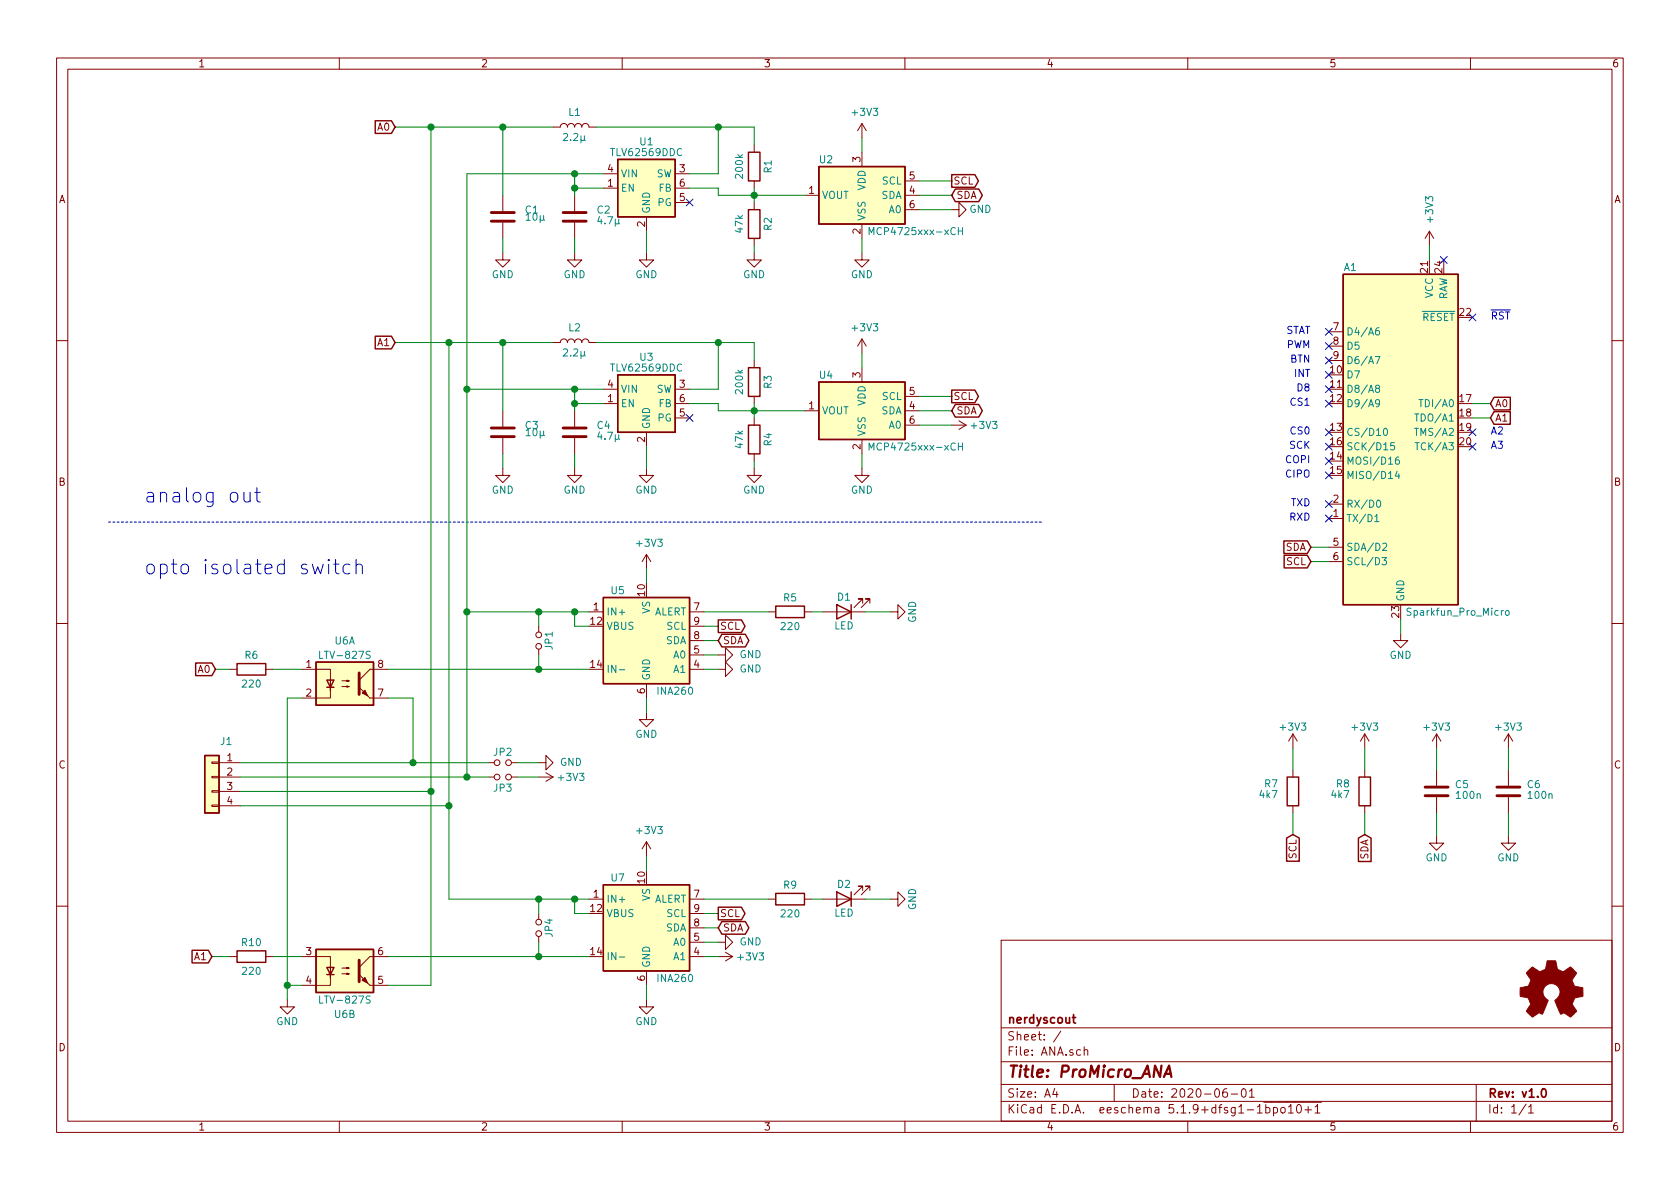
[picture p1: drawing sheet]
EESchema Schematic File Version 4
EELAYER 30 0
EELAYER END
$Descr A4 11693 8268
encoding utf-8
Sheet 1 1
Title "ProMicro_ANA"
Date "2020-06-01"
Rev "v1.0"
Comp "nerdyscout"
Comment1 ""
Comment2 ""
Comment3 ""
Comment4 ""
$EndDescr
$Comp
L Isolator:LTV-827S U6
U 1 1
P 2400 4750
F 0 "U6" H 2400 5050 50  0000 C CNN
F 1 "LTV-827S" H 2400 4950 50  0000 C CNN
F 2 "Package_DIP:SMDIP-8_W9.53mm" H 2400 4450 50  0001 C CNN
F 3 "http://www.us.liteon.com/downloads/LTV-817-827-847.PDF" H 1600 5300 50  0001 C CNN
	1    2400 4750
	1    0    0    -1  
$EndComp
$Comp
L Isolator:LTV-827S U6
U 2 1
P 2400 6750
F 0 "U6" H 2400 6450 50  0000 C CNN
F 1 "LTV-827S" H 2400 6550 50  0000 C CNN
F 2 "Package_DIP:SMDIP-8_W9.53mm" H 2400 6450 50  0001 C CNN
F 3 "http://www.us.liteon.com/downloads/LTV-817-827-847.PDF" H 1600 7300 50  0001 C CNN
	2    2400 6750
	1    0    0    -1  
$EndComp
$Comp
L Sensor:INA260 U7
U 1 1
P 4500 6450
F 0 "U7" H 4300 6800 50  0000 C CNN
F 1 "INA260" H 4700 6100 50  0000 C CNN
F 2 "Package_SO:TSSOP-16_4.4x5mm_P0.65mm" H 4500 5850 50  0001 C CNN
F 3 "http://www.ti.com/lit/ds/symlink/ina260.pdf" H 4500 6350 50  0001 C CNN
	1    4500 6450
	1    0    0    -1  
$EndComp
$Comp
L Sensor:INA260 U5
U 1 1
P 4500 4450
F 0 "U5" H 4300 4800 50  0000 C CNN
F 1 "INA260" H 4700 4100 50  0000 C CNN
F 2 "Package_SO:TSSOP-16_4.4x5mm_P0.65mm" H 4500 3850 50  0001 C CNN
F 3 "http://www.ti.com/lit/ds/symlink/ina260.pdf" H 4500 4350 50  0001 C CNN
	1    4500 4450
	1    0    0    -1  
$EndComp
$Comp
L power:GND #PWR021
U 1 1
P 4500 4950
F 0 "#PWR021" H 4500 4700 50  0001 C CNN
F 1 "GND" H 4500 4800 50  0000 C CNN
F 2 "" H 4500 4950 50  0001 C CNN
F 3 "" H 4500 4950 50  0001 C CNN
	1    4500 4950
	1    0    0    -1  
$EndComp
$Comp
L power:GND #PWR035
U 1 1
P 4500 6950
F 0 "#PWR035" H 4500 6700 50  0001 C CNN
F 1 "GND" H 4500 6800 50  0000 C CNN
F 2 "" H 4500 6950 50  0001 C CNN
F 3 "" H 4500 6950 50  0001 C CNN
	1    4500 6950
	1    0    0    -1  
$EndComp
$Comp
L power:+3V3 #PWR030
U 1 1
P 4500 5950
F 0 "#PWR030" H 4500 5800 50  0001 C CNN
F 1 "+3V3" H 4520 6130 50  0000 C CNN
F 2 "" H 4500 5950 50  0001 C CNN
F 3 "" H 4500 5950 50  0001 C CNN
	1    4500 5950
	1    0    0    -1  
$EndComp
Wire Wire Line
	4500 6050 4500 5950
Wire Wire Line
	4500 6950 4500 6850
Wire Wire Line
	4500 4950 4500 4850
Wire Wire Line
	4500 4050 4500 3950
$Comp
L Connector_Generic:Conn_01x04 J1
U 1 1
P 1475 5400
F 0 "J1" H 1375 5650 50  0000 C CNN
F 1 "Conn_01x04" H 1375 5650 50  0001 C CNN
F 2 "TerminalBlock_Phoenix:TerminalBlock_Phoenix_MPT-0,5-4-2.54_1x04_P2.54mm_Horizontal" H 1475 5400 50  0001 C CNN
F 3 "~" H 1475 5400 50  0001 C CNN
	1    1475 5400
	-1   0    0    -1  
$EndComp
Wire Wire Line
	4100 6650 3750 6650
Wire Wire Line
	4100 4650 3750 4650
Wire Wire Line
	4100 4250 4000 4250
Wire Wire Line
	2700 4850 2875 4850
Wire Wire Line
	2875 5300 1675 5300
Wire Wire Line
	2875 4850 2875 5300
Wire Wire Line
	1675 5600 3125 5600
Wire Wire Line
	3250 5400 3250 4250
Wire Wire Line
	1675 5400 3250 5400
Connection ~ 3750 6650
Connection ~ 3750 6250
Wire Wire Line
	3750 6250 4000 6250
Connection ~ 3750 4650
Connection ~ 3750 4250
Text GLabel 5000 4350 2    50   Output ~ 0
SCL
Text GLabel 5000 4450 2    50   BiDi ~ 0
SDA
Wire Wire Line
	5000 4450 4900 4450
Wire Wire Line
	4900 4350 5000 4350
Text GLabel 5000 6350 2    50   Output ~ 0
SCL
Text GLabel 5000 6450 2    50   BiDi ~ 0
SDA
Wire Wire Line
	5000 6450 4900 6450
Wire Wire Line
	4900 6350 5000 6350
Wire Wire Line
	2100 4850 2000 4850
$Comp
L power:GND #PWR034
U 1 1
P 2000 6950
F 0 "#PWR034" H 2000 6700 50  0001 C CNN
F 1 "GND" H 2000 6800 50  0000 C CNN
F 2 "" H 2000 6950 50  0001 C CNN
F 3 "" H 2000 6950 50  0001 C CNN
	1    2000 6950
	1    0    0    -1  
$EndComp
Wire Wire Line
	2000 6950 2000 6850
Wire Wire Line
	2100 6850 2000 6850
Connection ~ 2000 6850
Wire Wire Line
	2000 6850 2000 4850
$Comp
L Device:R R6
U 1 1
P 1750 4650
F 0 "R6" V 1650 4650 50  0000 C CNN
F 1 "220" V 1850 4650 50  0000 C CNN
F 2 "Resistor_SMD:R_0603_1608Metric" V 1680 4650 50  0001 C CNN
F 3 "~" H 1750 4650 50  0001 C CNN
	1    1750 4650
	0    1    1    0   
$EndComp
Wire Wire Line
	1900 4650 2100 4650
$Comp
L Device:R R10
U 1 1
P 1750 6650
F 0 "R10" V 1650 6650 50  0000 C CNN
F 1 "220" V 1850 6650 50  0000 C CNN
F 2 "Resistor_SMD:R_0603_1608Metric" V 1680 6650 50  0001 C CNN
F 3 "~" H 1750 6650 50  0001 C CNN
	1    1750 6650
	0    1    1    0   
$EndComp
Wire Wire Line
	1900 6650 2100 6650
Text GLabel 1500 4650 0    50   Input ~ 0
A0
Wire Wire Line
	1500 4650 1600 4650
Text GLabel 1475 6650 0    50   Input ~ 0
A1
Wire Wire Line
	1475 6650 1600 6650
Wire Wire Line
	4100 4350 4000 4350
Wire Wire Line
	4000 4350 4000 4250
Connection ~ 4000 4250
Wire Wire Line
	4000 4250 3750 4250
Wire Wire Line
	4100 6350 4000 6350
Wire Wire Line
	4000 6350 4000 6250
Connection ~ 4000 6250
Wire Wire Line
	4000 6250 4100 6250
$Comp
L Device:R R5
U 1 1
P 5500 4250
F 0 "R5" V 5400 4250 50  0000 C CNN
F 1 "220" V 5600 4250 50  0000 C CNN
F 2 "Resistor_SMD:R_0603_1608Metric" V 5430 4250 50  0001 C CNN
F 3 "~" H 5500 4250 50  0001 C CNN
	1    5500 4250
	0    1    1    0   
$EndComp
$Comp
L Device:LED D1
U 1 1
P 5875 4250
F 0 "D1" H 5875 4150 50  0000 C CNN
F 1 "LED" H 5875 4350 50  0000 C CNN
F 2 "LED_SMD:LED_0603_1608Metric" H 5875 4250 50  0001 C CNN
F 3 "~" H 5875 4250 50  0001 C CNN
	1    5875 4250
	-1   0    0    1   
$EndComp
$Comp
L power:GND #PWR017
U 1 1
P 6200 4250
F 0 "#PWR017" H 6200 4000 50  0001 C CNN
F 1 "GND" H 6200 4100 50  0000 C CNN
F 2 "" H 6200 4250 50  0001 C CNN
F 3 "" H 6200 4250 50  0001 C CNN
	1    6200 4250
	0    -1   -1   0   
$EndComp
Wire Wire Line
	6200 4250 6025 4250
Wire Wire Line
	5725 4250 5650 4250
Wire Wire Line
	5350 4250 4900 4250
$Comp
L Device:R R9
U 1 1
P 5500 6250
F 0 "R9" V 5400 6250 50  0000 C CNN
F 1 "220" V 5600 6250 50  0000 C CNN
F 2 "Resistor_SMD:R_0603_1608Metric" V 5430 6250 50  0001 C CNN
F 3 "~" H 5500 6250 50  0001 C CNN
	1    5500 6250
	0    1    1    0   
$EndComp
$Comp
L Device:LED D2
U 1 1
P 5875 6250
F 0 "D2" H 5875 6150 50  0000 C CNN
F 1 "LED" H 5875 6350 50  0000 C CNN
F 2 "LED_SMD:LED_0603_1608Metric" H 5875 6250 50  0001 C CNN
F 3 "~" H 5875 6250 50  0001 C CNN
	1    5875 6250
	-1   0    0    1   
$EndComp
$Comp
L power:GND #PWR031
U 1 1
P 6200 6250
F 0 "#PWR031" H 6200 6000 50  0001 C CNN
F 1 "GND" H 6200 6100 50  0000 C CNN
F 2 "" H 6200 6250 50  0001 C CNN
F 3 "" H 6200 6250 50  0001 C CNN
	1    6200 6250
	0    -1   -1   0   
$EndComp
Wire Wire Line
	6200 6250 6025 6250
Wire Wire Line
	5725 6250 5650 6250
Wire Wire Line
	5350 6250 4900 6250
$Comp
L Regulator_Switching:TLV62569DDC U3
U 1 1
P 4500 2800
F 0 "U3" H 4500 3125 50  0000 C CNN
F 1 "TLV62569DDC" H 4500 3050 50  0000 C CNN
F 2 "Package_TO_SOT_SMD:SOT-23-6" H 4550 2550 50  0001 L CIN
F 3 "http://www.ti.com/lit/ds/symlink/tlv62569.pdf" H 4250 3250 50  0001 C CNN
	1    4500 2800
	1    0    0    -1  
$EndComp
$Comp
L power:GND #PWR013
U 1 1
P 4500 3250
F 0 "#PWR013" H 4500 3000 50  0001 C CNN
F 1 "GND" H 4500 3100 50  0000 C CNN
F 2 "" H 4500 3250 50  0001 C CNN
F 3 "" H 4500 3250 50  0001 C CNN
	1    4500 3250
	1    0    0    -1  
$EndComp
Wire Wire Line
	4200 2800 4000 2800
Wire Wire Line
	4000 2800 4000 2700
Wire Wire Line
	4000 2700 4200 2700
Connection ~ 4000 2700
Wire Wire Line
	3000 5500 1675 5500
Wire Wire Line
	2700 6850 3000 6850
Wire Wire Line
	3000 6850 3000 5500
Wire Wire Line
	3125 6250 3125 5600
Wire Wire Line
	4500 3250 4500 3100
NoConn ~ 4800 2900
$Comp
L Device:R R3
U 1 1
P 5250 2650
F 0 "R3" V 5150 2650 50  0000 C CNN
F 1 "200k" V 5350 2650 50  0000 C CNN
F 2 "Resistor_SMD:R_0603_1608Metric" V 5180 2650 50  0001 C CNN
F 3 "~" H 5250 2650 50  0001 C CNN
	1    5250 2650
	-1   0    0    1   
$EndComp
$Comp
L Device:R R4
U 1 1
P 5250 3050
F 0 "R4" V 5150 3050 50  0000 C CNN
F 1 "47k" V 5350 3050 50  0000 C CNN
F 2 "Resistor_SMD:R_0603_1608Metric" V 5180 3050 50  0001 C CNN
F 3 "~" H 5250 3050 50  0001 C CNN
	1    5250 3050
	-1   0    0    1   
$EndComp
$Comp
L power:GND #PWR014
U 1 1
P 5250 3250
F 0 "#PWR014" H 5250 3000 50  0001 C CNN
F 1 "GND" H 5250 3100 50  0000 C CNN
F 2 "" H 5250 3250 50  0001 C CNN
F 3 "" H 5250 3250 50  0001 C CNN
	1    5250 3250
	1    0    0    -1  
$EndComp
Wire Wire Line
	5250 3250 5250 3200
Wire Wire Line
	5250 2900 5250 2850
Wire Wire Line
	4800 2700 5000 2700
Wire Wire Line
	5000 2700 5000 2375
Wire Wire Line
	5000 2375 5250 2375
Wire Wire Line
	5250 2375 5250 2500
Wire Wire Line
	4800 2800 5000 2800
Wire Wire Line
	5000 2800 5000 2850
Wire Wire Line
	5000 2850 5250 2850
Connection ~ 5250 2850
Wire Wire Line
	5250 2850 5250 2800
Wire Wire Line
	3250 4250 3250 2700
Wire Wire Line
	3250 2700 4000 2700
Connection ~ 3250 4250
Wire Wire Line
	5250 2850 5600 2850
$Comp
L Regulator_Switching:TLV62569DDC U1
U 1 1
P 4500 1300
F 0 "U1" H 4500 1625 50  0000 C CNN
F 1 "TLV62569DDC" H 4500 1550 50  0000 C CNN
F 2 "Package_TO_SOT_SMD:SOT-23-6" H 4550 1050 50  0001 L CIN
F 3 "http://www.ti.com/lit/ds/symlink/tlv62569.pdf" H 4250 1750 50  0001 C CNN
	1    4500 1300
	1    0    0    -1  
$EndComp
$Comp
L power:GND #PWR06
U 1 1
P 4500 1750
F 0 "#PWR06" H 4500 1500 50  0001 C CNN
F 1 "GND" H 4500 1600 50  0000 C CNN
F 2 "" H 4500 1750 50  0001 C CNN
F 3 "" H 4500 1750 50  0001 C CNN
	1    4500 1750
	1    0    0    -1  
$EndComp
Wire Wire Line
	4200 1300 4000 1300
Wire Wire Line
	4000 1300 4000 1200
Wire Wire Line
	4000 1200 4200 1200
Connection ~ 4000 1200
Wire Wire Line
	4500 1750 4500 1600
NoConn ~ 4800 1400
$Comp
L Device:R R1
U 1 1
P 5250 1150
F 0 "R1" V 5150 1150 50  0000 C CNN
F 1 "200k" V 5350 1150 50  0000 C CNN
F 2 "Resistor_SMD:R_0603_1608Metric" V 5180 1150 50  0001 C CNN
F 3 "~" H 5250 1150 50  0001 C CNN
	1    5250 1150
	-1   0    0    1   
$EndComp
$Comp
L Device:R R2
U 1 1
P 5250 1550
F 0 "R2" V 5150 1550 50  0000 C CNN
F 1 "47k" V 5350 1550 50  0000 C CNN
F 2 "Resistor_SMD:R_0603_1608Metric" V 5180 1550 50  0001 C CNN
F 3 "~" H 5250 1550 50  0001 C CNN
	1    5250 1550
	-1   0    0    1   
$EndComp
$Comp
L power:GND #PWR07
U 1 1
P 5250 1750
F 0 "#PWR07" H 5250 1500 50  0001 C CNN
F 1 "GND" H 5250 1600 50  0000 C CNN
F 2 "" H 5250 1750 50  0001 C CNN
F 3 "" H 5250 1750 50  0001 C CNN
	1    5250 1750
	1    0    0    -1  
$EndComp
Wire Wire Line
	5250 1750 5250 1700
Wire Wire Line
	5250 1400 5250 1350
Wire Wire Line
	4800 1200 5000 1200
Wire Wire Line
	5000 1200 5000 875 
Wire Wire Line
	5000 875  5250 875 
Wire Wire Line
	5250 875  5250 1000
Wire Wire Line
	4800 1300 5000 1300
Wire Wire Line
	5000 1300 5000 1350
Wire Wire Line
	5000 1350 5250 1350
Connection ~ 5250 1350
Wire Wire Line
	5250 1350 5250 1300
Wire Wire Line
	5250 1350 5600 1350
$Comp
L ProMicro:MCP4725xxx-xCH U2
U 1 1
P 6000 1350
F 0 "U2" H 6250 1600 50  0000 C CNN
F 1 "MCP4725xxx-xCH" H 5625 1100 50  0000 C CNN
F 2 "Package_TO_SOT_SMD:SOT-23-6" H 6000 1100 50  0001 C CNN
F 3 "http://ww1.microchip.com/downloads/en/DeviceDoc/22039d.pdf" H 6000 1350 50  0001 C CNN
	1    6000 1350
	-1   0    0    -1  
$EndComp
$Comp
L power:GND #PWR08
U 1 1
P 6000 1750
F 0 "#PWR08" H 6000 1500 50  0001 C CNN
F 1 "GND" H 6000 1600 50  0000 C CNN
F 2 "" H 6000 1750 50  0001 C CNN
F 3 "" H 6000 1750 50  0001 C CNN
	1    6000 1750
	1    0    0    -1  
$EndComp
Wire Wire Line
	6000 1750 6000 1650
Text GLabel 6625 1350 2    50   BiDi ~ 0
SDA
Text GLabel 6625 1250 2    50   Output ~ 0
SCL
Wire Wire Line
	6625 1250 6400 1250
Wire Wire Line
	6400 1350 6625 1350
$Comp
L power:+3V3 #PWR01
U 1 1
P 6000 950
F 0 "#PWR01" H 6000 800 50  0001 C CNN
F 1 "+3V3" H 6020 1130 50  0000 C CNN
F 2 "" H 6000 950 50  0001 C CNN
F 3 "" H 6000 950 50  0001 C CNN
	1    6000 950 
	1    0    0    -1  
$EndComp
Wire Wire Line
	6000 950  6000 1050
$Comp
L ProMicro:MCP4725xxx-xCH U4
U 1 1
P 6000 2850
F 0 "U4" H 6250 3100 50  0000 C CNN
F 1 "MCP4725xxx-xCH" H 5625 2600 50  0000 C CNN
F 2 "Package_TO_SOT_SMD:SOT-23-6" H 6000 2600 50  0001 C CNN
F 3 "http://ww1.microchip.com/downloads/en/DeviceDoc/22039d.pdf" H 6000 2850 50  0001 C CNN
	1    6000 2850
	-1   0    0    -1  
$EndComp
$Comp
L power:GND #PWR015
U 1 1
P 6000 3250
F 0 "#PWR015" H 6000 3000 50  0001 C CNN
F 1 "GND" H 6000 3100 50  0000 C CNN
F 2 "" H 6000 3250 50  0001 C CNN
F 3 "" H 6000 3250 50  0001 C CNN
	1    6000 3250
	1    0    0    -1  
$EndComp
Wire Wire Line
	6000 3250 6000 3150
Text GLabel 6625 2850 2    50   BiDi ~ 0
SDA
Text GLabel 6625 2750 2    50   Output ~ 0
SCL
Wire Wire Line
	6625 2750 6400 2750
Wire Wire Line
	6400 2850 6625 2850
$Comp
L power:+3V3 #PWR09
U 1 1
P 6000 2450
F 0 "#PWR09" H 6000 2300 50  0001 C CNN
F 1 "+3V3" H 6020 2630 50  0000 C CNN
F 2 "" H 6000 2450 50  0001 C CNN
F 3 "" H 6000 2450 50  0001 C CNN
	1    6000 2450
	1    0    0    -1  
$EndComp
Wire Wire Line
	6000 2450 6000 2550
$Comp
L power:GND #PWR02
U 1 1
P 6625 1450
F 0 "#PWR02" H 6625 1200 50  0001 C CNN
F 1 "GND" V 6625 1250 50  0000 C CNN
F 2 "" H 6625 1450 50  0001 C CNN
F 3 "" H 6625 1450 50  0001 C CNN
	1    6625 1450
	0    -1   -1   0   
$EndComp
Wire Wire Line
	6625 1450 6400 1450
$Comp
L power:+3V3 #PWR010
U 1 1
P 6625 2950
F 0 "#PWR010" H 6625 2800 50  0001 C CNN
F 1 "+3V3" V 6625 3175 50  0000 C CNN
F 2 "" H 6625 2950 50  0001 C CNN
F 3 "" H 6625 2950 50  0001 C CNN
	1    6625 2950
	0    1    1    0   
$EndComp
Wire Wire Line
	6625 2950 6400 2950
Wire Notes Line
	7250 3625 750  3625
Wire Wire Line
	3250 2700 3250 1200
Connection ~ 3250 2700
Wire Wire Line
	3250 1200 4000 1200
Wire Wire Line
	3125 5600 3125 2375
Connection ~ 3125 5600
Wire Wire Line
	3000 5500 3000 875 
Connection ~ 3000 5500
$Comp
L Device:Jumper_NO_Small JP2
U 1 1
P 3500 5300
F 0 "JP2" H 3500 5375 50  0000 C CNN
F 1 "Jumper_NO_Small" H 3525 5400 50  0001 C CNN
F 2 "Jumper:SolderJumper-2_P1.3mm_Open_RoundedPad1.0x1.5mm" H 3500 5300 50  0001 C CNN
F 3 "~" H 3500 5300 50  0001 C CNN
	1    3500 5300
	1    0    0    -1  
$EndComp
$Comp
L Device:Jumper_NO_Small JP1
U 1 1
P 3750 4450
F 0 "JP1" H 3750 4525 50  0000 C CNN
F 1 "Jumper_NO_Small" H 3775 4550 50  0001 C CNN
F 2 "Jumper:SolderJumper-2_P1.3mm_Open_RoundedPad1.0x1.5mm" H 3750 4450 50  0001 C CNN
F 3 "~" H 3750 4450 50  0001 C CNN
	1    3750 4450
	0    1    1    0   
$EndComp
Wire Wire Line
	3750 4250 3750 4350
Wire Wire Line
	3750 4550 3750 4650
$Comp
L Device:Jumper_NO_Small JP4
U 1 1
P 3750 6450
F 0 "JP4" H 3750 6525 50  0000 C CNN
F 1 "Jumper_NO_Small" H 3775 6550 50  0001 C CNN
F 2 "Jumper:SolderJumper-2_P1.3mm_Open_RoundedPad1.0x1.5mm" H 3750 6450 50  0001 C CNN
F 3 "~" H 3750 6450 50  0001 C CNN
	1    3750 6450
	0    1    1    0   
$EndComp
Wire Wire Line
	3750 6250 3750 6350
Wire Wire Line
	3750 6550 3750 6650
Wire Wire Line
	3400 5300 2875 5300
Connection ~ 2875 5300
$Comp
L power:GND #PWR026
U 1 1
P 3750 5300
F 0 "#PWR026" H 3750 5050 50  0001 C CNN
F 1 "GND" V 3750 5075 50  0000 C CNN
F 2 "" H 3750 5300 50  0001 C CNN
F 3 "" H 3750 5300 50  0001 C CNN
	1    3750 5300
	0    -1   -1   0   
$EndComp
Wire Wire Line
	3750 5300 3600 5300
$Comp
L Device:Jumper_NO_Small JP3
U 1 1
P 3500 5400
F 0 "JP3" H 3500 5325 50  0000 C CNN
F 1 "Jumper_NO_Small" H 3525 5500 50  0001 C CNN
F 2 "Jumper:SolderJumper-2_P1.3mm_Open_RoundedPad1.0x1.5mm" H 3500 5400 50  0001 C CNN
F 3 "~" H 3500 5400 50  0001 C CNN
	1    3500 5400
	1    0    0    -1  
$EndComp
$Comp
L power:+3V3 #PWR016
U 1 1
P 4500 3950
F 0 "#PWR016" H 4500 3800 50  0001 C CNN
F 1 "+3V3" H 4520 4130 50  0000 C CNN
F 2 "" H 4500 3950 50  0001 C CNN
F 3 "" H 4500 3950 50  0001 C CNN
	1    4500 3950
	1    0    0    -1  
$EndComp
$Comp
L power:+3V3 #PWR027
U 1 1
P 3750 5400
F 0 "#PWR027" H 3750 5250 50  0001 C CNN
F 1 "+3V3" V 3750 5625 50  0000 C CNN
F 2 "" H 3750 5400 50  0001 C CNN
F 3 "" H 3750 5400 50  0001 C CNN
	1    3750 5400
	0    1    1    0   
$EndComp
Wire Wire Line
	3600 5400 3750 5400
Wire Wire Line
	3400 5400 3250 5400
Connection ~ 3250 5400
Wire Wire Line
	2700 6650 3750 6650
Wire Wire Line
	3125 6250 3750 6250
Wire Wire Line
	2700 4650 3750 4650
Wire Wire Line
	3250 4250 3750 4250
Text GLabel 2750 2375 0    50   Input ~ 0
A1
Text GLabel 2750 875  0    50   Input ~ 0
A0
Text Notes 1000 4000 0    100  ~ 0
opto isolated switch
Text Notes 1000 3500 0    100  ~ 0
analog out
$Comp
L power:GND #PWR019
U 1 1
P 5000 4550
F 0 "#PWR019" H 5000 4300 50  0001 C CNN
F 1 "GND" V 5000 4325 50  0000 C CNN
F 2 "" H 5000 4550 50  0001 C CNN
F 3 "" H 5000 4550 50  0001 C CNN
	1    5000 4550
	0    -1   -1   0   
$EndComp
$Comp
L power:GND #PWR032
U 1 1
P 5000 6550
F 0 "#PWR032" H 5000 6300 50  0001 C CNN
F 1 "GND" V 5000 6325 50  0000 C CNN
F 2 "" H 5000 6550 50  0001 C CNN
F 3 "" H 5000 6550 50  0001 C CNN
	1    5000 6550
	0    -1   -1   0   
$EndComp
Wire Wire Line
	5000 6550 4900 6550
Wire Wire Line
	5000 4550 4900 4550
$Comp
L power:+3V3 #PWR033
U 1 1
P 5000 6650
F 0 "#PWR033" H 5000 6500 50  0001 C CNN
F 1 "+3V3" V 5000 6875 50  0000 C CNN
F 2 "" H 5000 6650 50  0001 C CNN
F 3 "" H 5000 6650 50  0001 C CNN
	1    5000 6650
	0    1    1    0   
$EndComp
Wire Wire Line
	5000 4650 4900 4650
$Comp
L power:GND #PWR020
U 1 1
P 5000 4650
F 0 "#PWR020" H 5000 4400 50  0001 C CNN
F 1 "GND" V 5000 4425 50  0000 C CNN
F 2 "" H 5000 4650 50  0001 C CNN
F 3 "" H 5000 4650 50  0001 C CNN
	1    5000 4650
	0    -1   -1   0   
$EndComp
Wire Wire Line
	4900 6650 5000 6650
$Comp
L Device:L L2
U 1 1
P 4000 2375
F 0 "L2" V 4100 2375 50  0000 C CNN
F 1 "2.2µ" V 3925 2375 50  0000 C CNN
F 2 "Inductor_SMD:L_Bourns-SRN4018" H 4000 2375 50  0001 C CNN
F 3 "~" H 4000 2375 50  0001 C CNN
	1    4000 2375
	0    -1   -1   0   
$EndComp
$Comp
L Device:C C2
U 1 1
P 4000 1500
F 0 "C2" H 4150 1550 50  0000 L CNN
F 1 "4.7µ" H 4150 1475 50  0000 L CNN
F 2 "Capacitor_SMD:C_0603_1608Metric" H 4038 1350 50  0001 C CNN
F 3 "~" H 4000 1500 50  0001 C CNN
	1    4000 1500
	1    0    0    -1  
$EndComp
$Comp
L Device:C C1
U 1 1
P 3500 1500
F 0 "C1" H 3650 1550 50  0000 L CNN
F 1 "10µ" H 3650 1500 50  0000 L CNN
F 2 "Capacitor_SMD:C_0603_1608Metric" H 3538 1350 50  0001 C CNN
F 3 "~" H 3500 1500 50  0001 C CNN
	1    3500 1500
	1    0    0    -1  
$EndComp
Wire Wire Line
	4000 1350 4000 1300
Connection ~ 4000 1300
Wire Wire Line
	3500 1350 3500 875 
Wire Wire Line
	3500 875  3000 875 
$Comp
L power:GND #PWR05
U 1 1
P 4000 1750
F 0 "#PWR05" H 4000 1500 50  0001 C CNN
F 1 "GND" H 4000 1600 50  0000 C CNN
F 2 "" H 4000 1750 50  0001 C CNN
F 3 "" H 4000 1750 50  0001 C CNN
	1    4000 1750
	1    0    0    -1  
$EndComp
$Comp
L power:GND #PWR04
U 1 1
P 3500 1750
F 0 "#PWR04" H 3500 1500 50  0001 C CNN
F 1 "GND" H 3500 1600 50  0000 C CNN
F 2 "" H 3500 1750 50  0001 C CNN
F 3 "" H 3500 1750 50  0001 C CNN
	1    3500 1750
	1    0    0    -1  
$EndComp
Wire Wire Line
	3500 1650 3500 1750
Wire Wire Line
	4000 1750 4000 1650
$Comp
L Device:C C4
U 1 1
P 4000 3000
F 0 "C4" H 4150 3050 50  0000 L CNN
F 1 "4.7µ" H 4150 2975 50  0000 L CNN
F 2 "Capacitor_SMD:C_0603_1608Metric" H 4038 2850 50  0001 C CNN
F 3 "~" H 4000 3000 50  0001 C CNN
	1    4000 3000
	1    0    0    -1  
$EndComp
$Comp
L Device:C C3
U 1 1
P 3500 3000
F 0 "C3" H 3650 3050 50  0000 L CNN
F 1 "10µ" H 3650 3000 50  0000 L CNN
F 2 "Capacitor_SMD:C_0603_1608Metric" H 3538 2850 50  0001 C CNN
F 3 "~" H 3500 3000 50  0001 C CNN
	1    3500 3000
	1    0    0    -1  
$EndComp
$Comp
L power:GND #PWR012
U 1 1
P 4000 3250
F 0 "#PWR012" H 4000 3000 50  0001 C CNN
F 1 "GND" H 4000 3100 50  0000 C CNN
F 2 "" H 4000 3250 50  0001 C CNN
F 3 "" H 4000 3250 50  0001 C CNN
	1    4000 3250
	1    0    0    -1  
$EndComp
$Comp
L power:GND #PWR011
U 1 1
P 3500 3250
F 0 "#PWR011" H 3500 3000 50  0001 C CNN
F 1 "GND" H 3500 3100 50  0000 C CNN
F 2 "" H 3500 3250 50  0001 C CNN
F 3 "" H 3500 3250 50  0001 C CNN
	1    3500 3250
	1    0    0    -1  
$EndComp
Wire Wire Line
	3500 3150 3500 3250
Wire Wire Line
	4000 3250 4000 3150
Wire Wire Line
	4000 2850 4000 2800
Connection ~ 4000 2800
Wire Wire Line
	3500 2850 3500 2375
Wire Wire Line
	3500 2375 3125 2375
Wire Wire Line
	4150 2375 5000 2375
Connection ~ 5000 2375
Wire Wire Line
	3850 2375 3500 2375
Connection ~ 3500 2375
$Comp
L Device:L L1
U 1 1
P 4000 875
F 0 "L1" V 4100 875 50  0000 C CNN
F 1 "2.2µ" V 3925 875 50  0000 C CNN
F 2 "Inductor_SMD:L_Bourns-SRN4018" H 4000 875 50  0001 C CNN
F 3 "~" H 4000 875 50  0001 C CNN
	1    4000 875 
	0    -1   -1   0   
$EndComp
Wire Wire Line
	4150 875  5000 875 
Connection ~ 5000 875 
Wire Wire Line
	3850 875  3500 875 
Connection ~ 3500 875 
Wire Wire Line
	2750 2375 3125 2375
Connection ~ 3125 2375
Wire Wire Line
	2750 875  3000 875 
Connection ~ 3000 875 
NoConn ~ 9250 2700
NoConn ~ 9250 2600
Text Notes 9125 3125 2    50   ~ 0
SCK
Text Notes 9125 3325 2    50   ~ 0
CIPO
Text Notes 9125 3225 2    50   ~ 0
COPI
Text Notes 9125 3025 2    50   ~ 0
CS0
NoConn ~ 9250 3300
NoConn ~ 9250 3200
NoConn ~ 9250 3100
NoConn ~ 9250 3000
NoConn ~ 9250 2800
NoConn ~ 9250 2300
NoConn ~ 10250 3100
NoConn ~ 10250 3000
NoConn ~ 9250 3500
NoConn ~ 9250 3600
NoConn ~ 9250 2500
NoConn ~ 9250 2400
Wire Wire Line
	9950 1700 9950 1800
Wire Wire Line
	9000 5200 9000 5350
Wire Wire Line
	9000 5650 9000 5800
Wire Wire Line
	9500 5200 9500 5350
Wire Wire Line
	9500 5650 9500 5800
Wire Wire Line
	10000 5200 10000 5350
Wire Wire Line
	10500 5200 10500 5350
Wire Wire Line
	10000 5650 10000 5810
Wire Wire Line
	10500 5650 10500 5810
Text GLabel 9000 5800 3    50   Input ~ 0
SCL
Text GLabel 9500 5800 3    50   Input ~ 0
SDA
$Comp
L power:+3V3 #PWR03
U 1 1
P 9950 1700
F 0 "#PWR03" H 9950 1550 50  0001 C CNN
F 1 "+3V3" V 9950 1950 50  0000 C CNN
F 2 "" H 9950 1700 50  0001 C CNN
F 3 "" H 9950 1700 50  0001 C CNN
	1    9950 1700
	1    0    0    -1  
$EndComp
$Comp
L power:+3V3 #PWR022
U 1 1
P 9000 5200
F 0 "#PWR022" H 9000 5050 50  0001 C CNN
F 1 "+3V3" H 9000 5350 50  0000 C CNN
F 2 "" H 9000 5200 50  0001 C CNN
F 3 "" H 9000 5200 50  0001 C CNN
	1    9000 5200
	1    0    0    -1  
$EndComp
$Comp
L power:+3V3 #PWR023
U 1 1
P 9500 5200
F 0 "#PWR023" H 9500 5050 50  0001 C CNN
F 1 "+3V3" H 9500 5350 50  0000 C CNN
F 2 "" H 9500 5200 50  0001 C CNN
F 3 "" H 9500 5200 50  0001 C CNN
	1    9500 5200
	1    0    0    -1  
$EndComp
$Comp
L power:+3V3 #PWR024
U 1 1
P 10000 5200
F 0 "#PWR024" H 10000 5050 50  0001 C CNN
F 1 "+3V3" H 10000 5350 50  0000 C CNN
F 2 "" H 10000 5200 50  0001 C CNN
F 3 "" H 10000 5200 50  0001 C CNN
	1    10000 5200
	1    0    0    -1  
$EndComp
$Comp
L power:+3V3 #PWR025
U 1 1
P 10500 5200
F 0 "#PWR025" H 10500 5050 50  0001 C CNN
F 1 "+3V3" H 10500 5350 50  0000 C CNN
F 2 "" H 10500 5200 50  0001 C CNN
F 3 "" H 10500 5200 50  0001 C CNN
	1    10500 5200
	1    0    0    -1  
$EndComp
$Comp
L power:GND #PWR018
U 1 1
P 9750 4400
F 0 "#PWR018" H 9750 4150 50  0001 C CNN
F 1 "GND" H 9750 4250 50  0000 C CNN
F 2 "" H 9750 4400 50  0001 C CNN
F 3 "" H 9750 4400 50  0001 C CNN
	1    9750 4400
	1    0    0    -1  
$EndComp
$Comp
L power:GND #PWR028
U 1 1
P 10000 5810
F 0 "#PWR028" H 10000 5560 50  0001 C CNN
F 1 "GND" H 10000 5660 50  0000 C CNN
F 2 "" H 10000 5810 50  0001 C CNN
F 3 "" H 10000 5810 50  0001 C CNN
	1    10000 5810
	1    0    0    -1  
$EndComp
$Comp
L power:GND #PWR029
U 1 1
P 10500 5810
F 0 "#PWR029" H 10500 5560 50  0001 C CNN
F 1 "GND" H 10500 5660 50  0000 C CNN
F 2 "" H 10500 5810 50  0001 C CNN
F 3 "" H 10500 5810 50  0001 C CNN
	1    10500 5810
	1    0    0    -1  
$EndComp
$Comp
L Device:R R7
U 1 1
P 9000 5500
F 0 "R7" H 9100 5450 50  0000 L CNN
F 1 "4k7" H 9100 5525 50  0000 L CNN
F 2 "Resistor_SMD:R_0402_1005Metric" V 8930 5500 50  0001 C CNN
F 3 "~" H 9000 5500 50  0001 C CNN
F 4 "RC0402FR-074K7L" H 9000 5500 50  0001 C CNN "MPN"
	1    9000 5500
	-1   0    0    1   
$EndComp
$Comp
L Device:R R8
U 1 1
P 9500 5500
F 0 "R8" H 9600 5450 50  0000 L CNN
F 1 "4k7" H 9600 5525 50  0000 L CNN
F 2 "Resistor_SMD:R_0402_1005Metric" V 9430 5500 50  0001 C CNN
F 3 "~" H 9500 5500 50  0001 C CNN
F 4 "RC0402FR-074K7L" H 9500 5500 50  0001 C CNN "MPN"
F 5 "C105871" H 9500 5500 50  0001 C CNN "lcsc#"
	1    9500 5500
	-1   0    0    1   
$EndComp
$Comp
L Graphic:Logo_Open_Hardware_Small LOGO1
U 1 1
P 10800 6900
F 0 "LOGO1" H 10800 7175 50  0001 C CNN
F 1 "Logo_Open_Hardware_Small" H 10800 6675 50  0001 C CNN
F 2 "Symbol:OSHW-Symbol_6.7x6mm_SilkScreen" H 10800 6900 50  0001 C CNN
F 3 "" H 10800 6900 50  0001 C CNN
	1    10800 6900
	1    0    0    -1  
$EndComp
Text GLabel 9125 3900 0    50   Input ~ 0
SCL
Text GLabel 9125 3800 0    50   Input ~ 0
SDA
$Comp
L ProMicro:Sparkfun_Pro_Micro A1
U 1 1
P 9750 3000
F 0 "A1" H 9400 4150 50  0000 C CNN
F 1 "Sparkfun_Pro_Micro" H 10150 1750 50  0000 C CNN
F 2 "Module:Sparkfun_Pro_Micro" H 9850 1650 50  0001 L CNN
F 3 "https://cdn.sparkfun.com/datasheets/Dev/Arduino/Boards/Pro_Micro_v13b.pdf" H 9750 2200 50  0001 C CNN
	1    9750 3000
	1    0    0    -1  
$EndComp
Wire Wire Line
	9750 4400 9750 4300
Wire Wire Line
	9125 3900 9250 3900
Wire Wire Line
	9250 3800 9125 3800
Text GLabel 10375 2900 2    50   Input ~ 0
A1
Text GLabel 10375 2800 2    50   Input ~ 0
A0
Wire Wire Line
	10250 2900 10375 2900
Wire Wire Line
	10375 2800 10250 2800
Text Notes 9125 2825 2    50   ~ 0
CS1
Text Notes 9125 2325 2    50   ~ 0
STAT
Text Notes 9125 2425 2    50   ~ 0
PWM
Text Notes 9125 2525 2    50   ~ 0
BTN
Text Notes 9125 2625 2    50   ~ 0
INT
Text Notes 9125 2725 2    50   ~ 0
D8
Text Notes 9125 3625 2    50   ~ 0
RXD
Text Notes 9125 3525 2    50   ~ 0
TXD
NoConn ~ 10050 1800
Text Notes 10375 3025 0    50   ~ 0
A2
Text Notes 10375 3125 0    50   ~ 0
A3
Text Notes 10375 2225 0    50   ~ 0
~RST
NoConn ~ 10250 2200
$Comp
L Device:C C6
U 1 1
P 10500 5500
F 0 "C6" H 10625 5550 50  0000 L CNN
F 1 "100n" H 10625 5475 50  0000 L CNN
F 2 "Capacitor_SMD:C_0603_1608Metric" H 10538 5350 50  0001 C CNN
F 3 "~" H 10500 5500 50  0001 C CNN
	1    10500 5500
	1    0    0    -1  
$EndComp
$Comp
L Device:C C5
U 1 1
P 10000 5500
F 0 "C5" H 10125 5550 50  0000 L CNN
F 1 "100n" H 10125 5475 50  0000 L CNN
F 2 "Capacitor_SMD:C_0603_1608Metric" H 10038 5350 50  0001 C CNN
F 3 "~" H 10000 5500 50  0001 C CNN
	1    10000 5500
	1    0    0    -1  
$EndComp
$EndSCHEMATC
